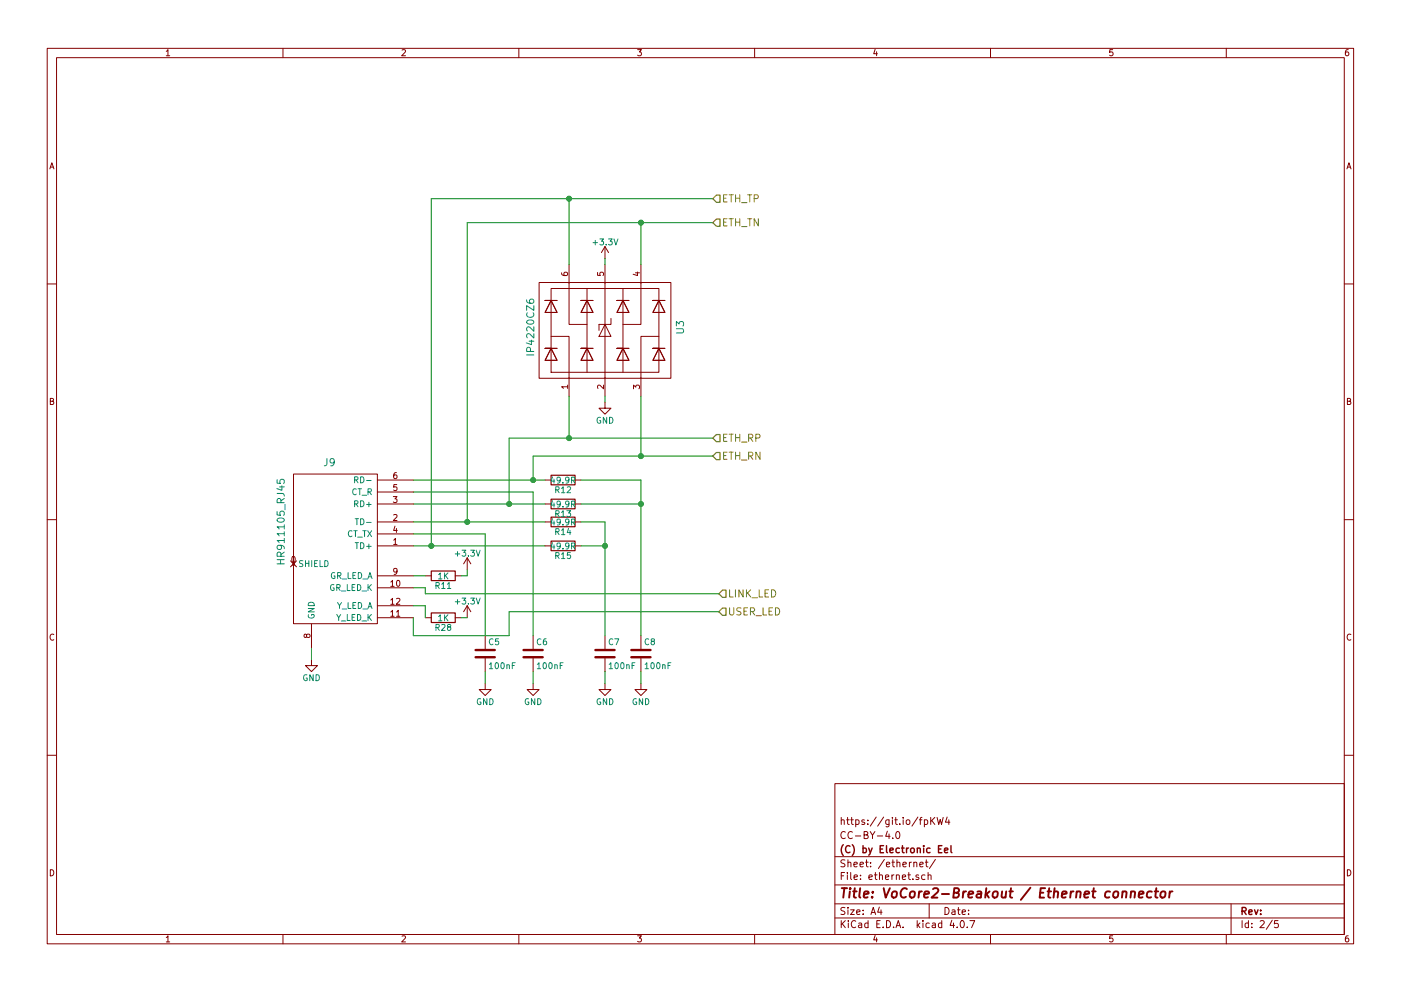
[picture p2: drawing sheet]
EESchema Schematic File Version 2
LIBS:power
LIBS:device
LIBS:switches
LIBS:relays
LIBS:motors
LIBS:transistors
LIBS:conn
LIBS:linear
LIBS:regul
LIBS:74xx
LIBS:cmos4000
LIBS:adc-dac
LIBS:memory
LIBS:xilinx
LIBS:microcontrollers
LIBS:dsp
LIBS:microchip
LIBS:analog_switches
LIBS:motorola
LIBS:texas
LIBS:intel
LIBS:audio
LIBS:interface
LIBS:digital-audio
LIBS:philips
LIBS:display
LIBS:cypress
LIBS:siliconi
LIBS:opto
LIBS:atmel
LIBS:contrib
LIBS:valves
LIBS:win
LIBS:hr911105_rj45
LIBS:ip4220cz6
LIBS:74xgxx
LIBS:tm-kicad-lib
LIBS:mt9700
LIBS:lm75
LIBS:SY8113B
LIBS:rv-8803
LIBS:solderbridge
LIBS:vocore-breakout-cache
EELAYER 25 0
EELAYER END
$Descr A4 11693 8268
encoding utf-8
Sheet 2 5
Title "VoCore2-Breakout / Ethernet connector"
Date ""
Rev ""
Comp "(C) by Electronic Eel"
Comment1 "CC-BY-4.0"
Comment2 "https://git.io/fpKW4"
Comment3 ""
Comment4 ""
$EndDescr
Wire Wire Line
	3450 4200 4550 4200
Wire Wire Line
	4550 4550 3450 4550
Wire Wire Line
	3450 4350 4550 4350
$Comp
L C C5
U 1 1
P 4050 5450
F 0 "C5" H 4075 5550 50  0000 L CNN
F 1 "100nF" H 4075 5350 50  0000 L CNN
F 2 "modules:SMD0603-wide-C" H 4088 5300 50  0001 C CNN
F 3 "" H 4050 5450 50  0001 C CNN
	1    4050 5450
	1    0    0    -1  
$EndComp
$Comp
L C C6
U 1 1
P 4450 5450
F 0 "C6" H 4475 5550 50  0000 L CNN
F 1 "100nF" H 4475 5350 50  0000 L CNN
F 2 "modules:SMD0603-wide-C" H 4488 5300 50  0001 C CNN
F 3 "" H 4450 5450 50  0001 C CNN
	1    4450 5450
	1    0    0    -1  
$EndComp
$Comp
L GND #PWR035
U 1 1
P 4050 5700
F 0 "#PWR035" H 4050 5450 50  0001 C CNN
F 1 "GND" H 4050 5550 50  0000 C CNN
F 2 "" H 4050 5700 50  0001 C CNN
F 3 "" H 4050 5700 50  0001 C CNN
	1    4050 5700
	1    0    0    -1  
$EndComp
$Comp
L GND #PWR036
U 1 1
P 4450 5700
F 0 "#PWR036" H 4450 5450 50  0001 C CNN
F 1 "GND" H 4450 5550 50  0000 C CNN
F 2 "" H 4450 5700 50  0001 C CNN
F 3 "" H 4450 5700 50  0001 C CNN
	1    4450 5700
	1    0    0    -1  
$EndComp
Wire Wire Line
	4050 4450 4050 5300
Wire Wire Line
	3450 4450 4050 4450
Wire Wire Line
	4450 4100 4450 5300
Wire Wire Line
	3450 4100 4450 4100
Wire Wire Line
	4050 5600 4050 5700
Wire Wire Line
	4450 5600 4450 5700
$Comp
L R R14
U 1 1
P 4700 4350
F 0 "R14" V 4780 4350 50  0000 C CNN
F 1 "49.9R" V 4700 4350 50  0000 C CNN
F 2 "modules:SMD0603-wide-R" V 4630 4350 50  0001 C CNN
F 3 "" H 4700 4350 50  0001 C CNN
	1    4700 4350
	0    1    1    0   
$EndComp
$Comp
L R R15
U 1 1
P 4700 4550
F 0 "R15" V 4780 4550 50  0000 C CNN
F 1 "49.9R" V 4700 4550 50  0000 C CNN
F 2 "modules:SMD0603-wide-R" V 4630 4550 50  0001 C CNN
F 3 "" H 4700 4550 50  0001 C CNN
	1    4700 4550
	0    1    1    0   
$EndComp
$Comp
L R R13
U 1 1
P 4700 4200
F 0 "R13" V 4780 4200 50  0000 C CNN
F 1 "49.9R" V 4700 4200 50  0000 C CNN
F 2 "modules:SMD0603-wide-R" V 4630 4200 50  0001 C CNN
F 3 "" H 4700 4200 50  0001 C CNN
	1    4700 4200
	0    1    1    0   
$EndComp
$Comp
L R R12
U 1 1
P 4700 4000
F 0 "R12" V 4780 4000 50  0000 C CNN
F 1 "49.9R" V 4700 4000 50  0000 C CNN
F 2 "modules:SMD0603-wide-R" V 4630 4000 50  0001 C CNN
F 3 "" H 4700 4000 50  0001 C CNN
	1    4700 4000
	0    1    1    0   
$EndComp
Wire Wire Line
	3450 4000 4550 4000
$Comp
L C C7
U 1 1
P 5050 5450
F 0 "C7" H 5075 5550 50  0000 L CNN
F 1 "100nF" H 5075 5350 50  0000 L CNN
F 2 "modules:SMD0603-wide-C" H 5088 5300 50  0001 C CNN
F 3 "" H 5050 5450 50  0001 C CNN
	1    5050 5450
	1    0    0    -1  
$EndComp
$Comp
L C C8
U 1 1
P 5350 5450
F 0 "C8" H 5375 5550 50  0000 L CNN
F 1 "100nF" H 5375 5350 50  0000 L CNN
F 2 "modules:SMD0603-wide-C" H 5388 5300 50  0001 C CNN
F 3 "" H 5350 5450 50  0001 C CNN
	1    5350 5450
	1    0    0    -1  
$EndComp
Wire Wire Line
	5050 4350 5050 5300
Wire Wire Line
	5050 4550 4850 4550
Wire Wire Line
	5050 4350 4850 4350
Connection ~ 5050 4550
Wire Wire Line
	5350 4000 5350 5300
Wire Wire Line
	5350 4200 4850 4200
Wire Wire Line
	5350 4000 4850 4000
Connection ~ 5350 4200
$Comp
L GND #PWR037
U 1 1
P 5050 5700
F 0 "#PWR037" H 5050 5450 50  0001 C CNN
F 1 "GND" H 5050 5550 50  0000 C CNN
F 2 "" H 5050 5700 50  0001 C CNN
F 3 "" H 5050 5700 50  0001 C CNN
	1    5050 5700
	1    0    0    -1  
$EndComp
$Comp
L GND #PWR038
U 1 1
P 5350 5700
F 0 "#PWR038" H 5350 5450 50  0001 C CNN
F 1 "GND" H 5350 5550 50  0000 C CNN
F 2 "" H 5350 5700 50  0001 C CNN
F 3 "" H 5350 5700 50  0001 C CNN
	1    5350 5700
	1    0    0    -1  
$EndComp
Wire Wire Line
	5050 5700 5050 5600
Wire Wire Line
	5350 5700 5350 5600
$Comp
L +3.3V #PWR039
U 1 1
P 3900 4750
F 0 "#PWR039" H 3900 4600 50  0001 C CNN
F 1 "+3.3V" H 3900 4890 50  0000 C CNN
F 2 "" H 3900 4750 50  0001 C CNN
F 3 "" H 3900 4750 50  0001 C CNN
	1    3900 4750
	1    0    0    -1  
$EndComp
$Comp
L R R11
U 1 1
P 3700 4800
F 0 "R11" V 3780 4800 50  0000 C CNN
F 1 "1K" V 3700 4800 50  0000 C CNN
F 2 "modules:SMD0603-wide-R" V 3630 4800 50  0001 C CNN
F 3 "" H 3700 4800 50  0001 C CNN
	1    3700 4800
	0    1    1    0   
$EndComp
Wire Wire Line
	3450 4800 3550 4800
Wire Wire Line
	3850 4800 3900 4800
Wire Wire Line
	3900 4800 3900 4750
Wire Wire Line
	3550 4950 3550 4900
Wire Wire Line
	3550 4900 3450 4900
$Comp
L GND #PWR040
U 1 1
P 2600 5500
F 0 "#PWR040" H 2600 5250 50  0001 C CNN
F 1 "GND" H 2600 5350 50  0000 C CNN
F 2 "" H 2600 5500 50  0001 C CNN
F 3 "" H 2600 5500 50  0001 C CNN
	1    2600 5500
	1    0    0    -1  
$EndComp
Wire Wire Line
	2600 5500 2600 5400
$Comp
L IP4220CZ6 U3
U 1 1
P 4925 2725
F 0 "U3" H 4925 1975 60  0000 C CNN
F 1 "IP4220CZ6" H 4925 3225 60  0000 C CNN
F 2 "modules:SOT-23-6" H 4925 2725 60  0001 C CNN
F 3 "" H 4925 2725 60  0001 C CNN
	1    4925 2725
	0    -1   -1   0   
$EndComp
$Comp
L GND #PWR041
U 1 1
P 5050 3350
F 0 "#PWR041" H 5050 3100 50  0001 C CNN
F 1 "GND" H 5050 3200 50  0000 C CNN
F 2 "" H 5050 3350 50  0001 C CNN
F 3 "" H 5050 3350 50  0001 C CNN
	1    5050 3350
	1    0    0    -1  
$EndComp
Wire Wire Line
	5050 3350 5050 3300
$Comp
L +3.3V #PWR042
U 1 1
P 5050 2150
F 0 "#PWR042" H 5050 2000 50  0001 C CNN
F 1 "+3.3V" H 5050 2290 50  0000 C CNN
F 2 "" H 5050 2150 50  0001 C CNN
F 3 "" H 5050 2150 50  0001 C CNN
	1    5050 2150
	1    0    0    -1  
$EndComp
Wire Wire Line
	5050 2200 5050 2150
Wire Wire Line
	4450 4000 4450 3800
Wire Wire Line
	4450 3800 5950 3800
Wire Wire Line
	5350 3800 5350 3300
Connection ~ 4450 4000
Wire Wire Line
	4750 3300 4750 3650
Wire Wire Line
	4250 3650 5950 3650
Wire Wire Line
	4250 3650 4250 4200
Connection ~ 4250 4200
Wire Wire Line
	3900 1850 3900 4350
Connection ~ 3900 4350
Wire Wire Line
	3900 1850 5950 1850
Wire Wire Line
	3600 1650 5950 1650
Wire Wire Line
	3600 1650 3600 4550
Connection ~ 3600 4550
$Comp
L HR911105_RJ45 J9
U 1 1
P 2900 4500
F 0 "J9" H 3050 5150 60  0000 C CNN
F 1 "HR911105_RJ45" V 3450 4650 60  0000 C CNN
F 2 "modules:RJ45-HR911105A" H 2900 4500 60  0001 C CNN
F 3 "" H 2900 4500 60  0001 C CNN
	1    2900 4500
	-1   0    0    -1  
$EndComp
Text HLabel 5950 3650 2    60   Input ~ 0
ETH_RP
Text HLabel 5950 3800 2    60   Input ~ 0
ETH_RN
Connection ~ 4750 3650
Connection ~ 5350 3800
Text HLabel 5950 1650 2    60   Input ~ 0
ETH_TP
Text HLabel 5950 1850 2    60   Input ~ 0
ETH_TN
Text HLabel 6000 4950 2    60   Input ~ 0
LINK_LED
Wire Wire Line
	3550 4950 6000 4950
Wire Wire Line
	5350 1850 5350 2200
Connection ~ 5350 1850
Wire Wire Line
	4750 2200 4750 1650
Connection ~ 4750 1650
$Comp
L +3.3V #PWR043
U 1 1
P 3900 5150
F 0 "#PWR043" H 3900 5000 50  0001 C CNN
F 1 "+3.3V" H 3900 5290 50  0000 C CNN
F 2 "" H 3900 5150 50  0001 C CNN
F 3 "" H 3900 5150 50  0001 C CNN
	1    3900 5150
	1    0    0    -1  
$EndComp
$Comp
L R R28
U 1 1
P 3700 5150
F 0 "R28" V 3780 5150 50  0000 C CNN
F 1 "1K" V 3700 5150 50  0000 C CNN
F 2 "modules:SMD0603-wide-R" V 3630 5150 50  0001 C CNN
F 3 "" H 3700 5150 50  0001 C CNN
	1    3700 5150
	0    1    1    0   
$EndComp
Wire Wire Line
	3900 5150 3850 5150
Wire Wire Line
	3550 5150 3550 5050
Wire Wire Line
	3550 5050 3450 5050
Text HLabel 6000 5100 2    60   Input ~ 0
USER_LED
Wire Wire Line
	6000 5100 4250 5100
Wire Wire Line
	4250 5100 4250 5300
Wire Wire Line
	4250 5300 3450 5300
Wire Wire Line
	3450 5300 3450 5150
$EndSCHEMATC
